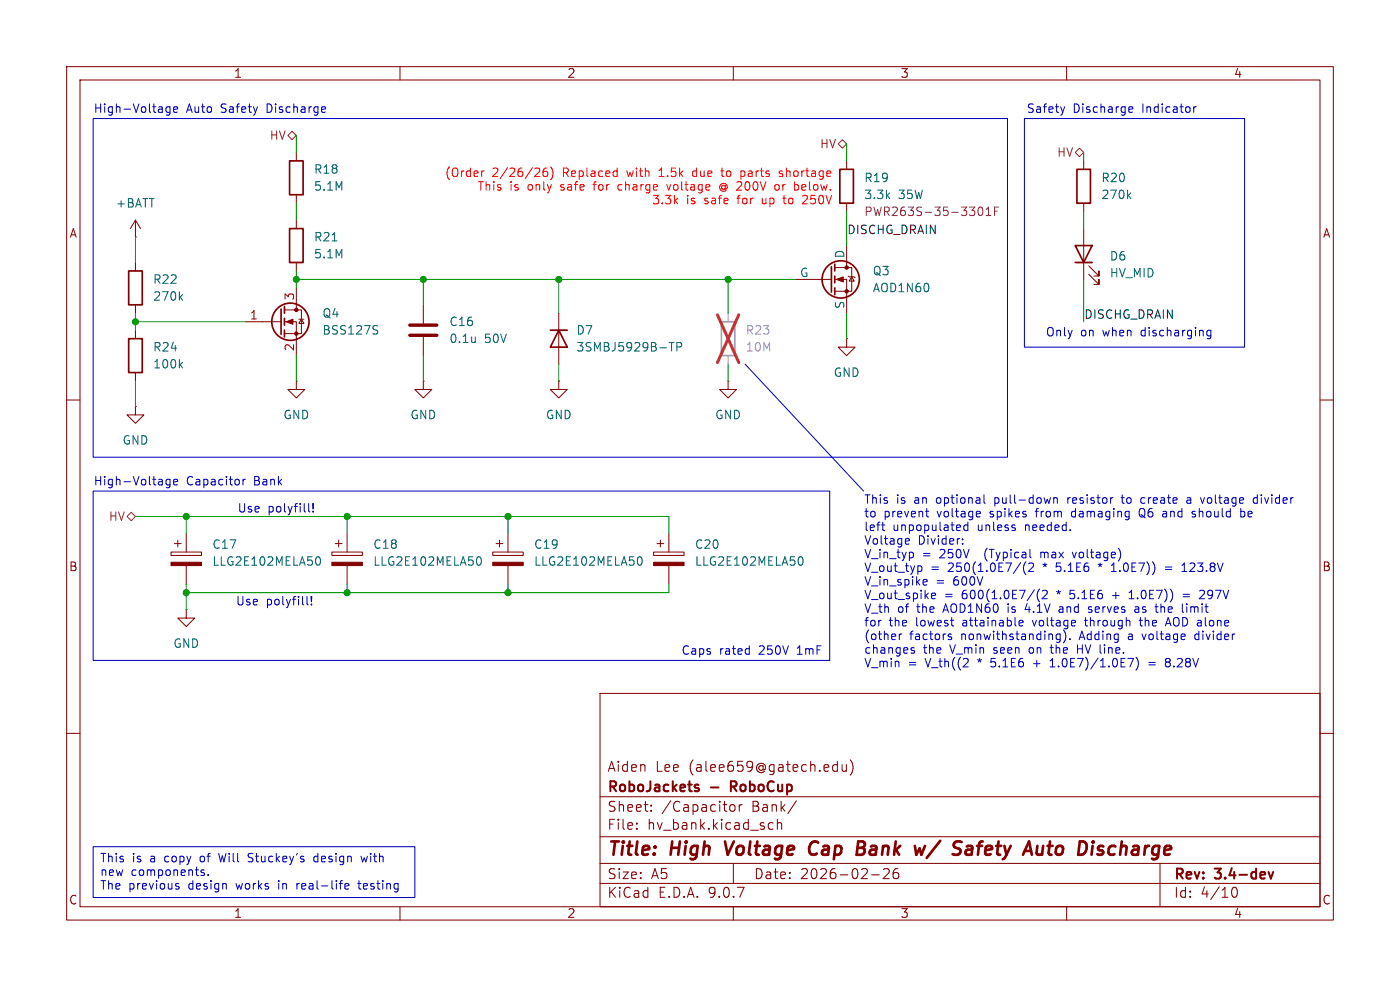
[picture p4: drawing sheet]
(kicad_sch
 (version 20250114)
 (generator "eeschema")
 (generator_version "9.0")
 (paper "A5")
 (title_block
  (title "High Voltage Cap Bank w/ Safety Auto Discharge")
  (date "2026-02-26")
  (rev "3.4-dev")
  (company "RoboJackets - RoboCup")
  (comment 1 "Aiden Lee (alee659@gatech.edu)"))
 (lib_symbols
  (symbol "*piman_lib:3SMBJ5929B-TP"
   (pin_numbers (hide yes))
   (pin_names
    (offset 0) (hide yes)) (exclude_from_sim no) (in_bom yes) (on_board yes)
   (property "Reference" "D" (at 0 5.08 0) (effects (font (size 1.27 1.27))))
   (property "Value" "3SMBJ5929B-TP" (at 0 3.175 0) (effects (font (size 1.27 1.27))))
   (property "Footprint" "Diode_SMD:D_SMB" (at 0 1.27 90) (effects (font (size 1.27 1.27)) (hide yes)))
   (property "Datasheet" "https://www.mccsemi.com/pdf/Products/3SMBJ5917B_3SMBJ5956B(SMB).pdf" (at 0 -2.54 0) (effects (font (size 1.27 1.27)) (hide yes)))
   (property "Description" "Zener Diode 15 V 3 W ±5% Surface Mount DO-214AA (SMB)" (at 0 0 0) (effects (font (size 1.27 1.27)) (hide yes)))
   (property "Manufacturer P/N" "3SMBJ5929B-TP" (at 0 0 0) (effects (font (size 1.27 1.27)) (hide yes)))
   (property "Vendor P/N" "3SMBJ5929BTPMSCT-ND" (at 0 0 0) (effects (font (size 1.27 1.27)) (hide yes)))
   (symbol "3SMBJ5929B-TP_0_1"
    (polyline (pts (xy -1.27 0) (xy 1.27 0)) (stroke (width 0) (type default)) (fill (type none)))
    (polyline (pts (xy -1.27 -1.27) (xy -1.27 1.27) (xy 1.27 0) (xy -1.27 -1.27)) (stroke (width 0.254) (type default)) (fill (type none)))
    (polyline (pts (xy 1.27 -1.27) (xy 1.27 1.27)) (stroke (width 0.254) (type default)) (fill (type none))))
   (symbol "3SMBJ5929B-TP_1_1"
    (pin passive line (at -3.81 0 0) (length 2.54) (name "A" (effects (font (size 1.27 1.27)))) (number "1" (effects (font (size 1.27 1.27)))))
    (pin passive line (at 3.81 0 180) (length 2.54) (name "K" (effects (font (size 1.27 1.27)))) (number "2" (effects (font (size 1.27 1.27))))))
   (embedded_fonts no))
  (symbol "*piman_lib:AOD1N60"
   (pin_numbers (hide yes))
   (pin_names
    (offset 0)) (exclude_from_sim no) (in_bom yes) (on_board yes)
   (property "Reference" "Q" (at 5.08 1.27 0) (effects (font (size 1.27 1.27)) (justify left)))
   (property "Value" "AOD1N60" (at 5.08 -1.27 0) (effects (font (size 1.27 1.27)) (justify left)))
   (property "Footprint" "Package_TO_SOT_SMD:TO-252-2" (at 5.08 2.54 0) (effects (font (size 1.27 1.27)) (hide yes)))
   (property "Datasheet" "https://aosmd.com/res/data_sheets/AOD1N60.pdf" (at 0 -12.7 0) (effects (font (size 1.27 1.27)) (hide yes)))
   (property "Description" "N-Channel 600 V 1.3A (Tc) 45W (Tc) Surface Mount TO-252 (DPAK)" (at 0 0 0) (effects (font (size 1.27 1.27)) (hide yes)))
   (symbol "AOD1N60_0_1"
    (polyline (pts (xy 0.254 1.905) (xy 0.254 -1.905)) (stroke (width 0.254) (type default)) (fill (type none)))
    (polyline (pts (xy 0.254 0) (xy -2.54 0)) (stroke (width 0) (type default)) (fill (type none)))
    (polyline (pts (xy 0.762 2.286) (xy 0.762 1.27)) (stroke (width 0.254) (type default)) (fill (type none)))
    (polyline (pts (xy 0.762 0.508) (xy 0.762 -0.508)) (stroke (width 0.254) (type default)) (fill (type none)))
    (polyline (pts (xy 0.762 -1.27) (xy 0.762 -2.286)) (stroke (width 0.254) (type default)) (fill (type none)))
    (polyline (pts (xy 0.762 -1.778) (xy 3.302 -1.778) (xy 3.302 1.778) (xy 0.762 1.778)) (stroke (width 0) (type default)) (fill (type none)))
    (polyline (pts (xy 1.016 0) (xy 2.032 0.381) (xy 2.032 -0.381) (xy 1.016 0)) (stroke (width 0) (type default)) (fill (type outline)))
    (circle (center 1.651 0) (radius 2.794) (stroke (width 0.254) (type default)) (fill (type none)))
    (polyline (pts (xy 2.54 2.54) (xy 2.54 1.778)) (stroke (width 0) (type default)) (fill (type none)))
    (circle (center 2.54 1.778) (radius 0.254) (stroke (width 0) (type default)) (fill (type outline)))
    (circle (center 2.54 -1.778) (radius 0.254) (stroke (width 0) (type default)) (fill (type outline)))
    (polyline (pts (xy 2.54 -2.54) (xy 2.54 0) (xy 0.762 0)) (stroke (width 0) (type default)) (fill (type none)))
    (polyline (pts (xy 2.794 0.508) (xy 2.921 0.381) (xy 3.683 0.381) (xy 3.81 0.254)) (stroke (width 0) (type default)) (fill (type none)))
    (polyline (pts (xy 3.302 0.381) (xy 2.921 -0.254) (xy 3.683 -0.254) (xy 3.302 0.381)) (stroke (width 0) (type default)) (fill (type none))))
   (symbol "AOD1N60_1_1"
    (pin input line (at -5.08 0 0) (length 2.54) (name "G" (effects (font (size 1.27 1.27)))) (number "1" (effects (font (size 1.27 1.27)))))
    (pin passive line (at 2.54 5.08 270) (length 2.54) (name "D" (effects (font (size 1.27 1.27)))) (number "2" (effects (font (size 1.27 1.27)))))
    (pin passive line (at 2.54 -5.08 90) (length 2.54) (name "S" (effects (font (size 1.27 1.27)))) (number "3" (effects (font (size 1.27 1.27))))))
   (embedded_fonts no))
  (symbol "Device:C"
   (pin_numbers (hide yes))
   (pin_names
    (offset 0.254)) (exclude_from_sim no) (in_bom yes) (on_board yes)
   (property "Reference" "C" (at 0.635 2.54 0) (effects (font (size 1.27 1.27)) (justify left)))
   (property "Value" "C" (at 0.635 -2.54 0) (effects (font (size 1.27 1.27)) (justify left)))
   (property "Footprint" "" (at 0.9652 -3.81 0) (effects (font (size 1.27 1.27)) (hide yes)))
   (property "Datasheet" "~" (at 0 0 0) (effects (font (size 1.27 1.27)) (hide yes)))
   (property "Description" "Unpolarized capacitor" (at 0 0 0) (effects (font (size 1.27 1.27)) (hide yes)))
   (symbol "C_0_1"
    (polyline (pts (xy -2.032 0.762) (xy 2.032 0.762)) (stroke (width 0.508) (type default)) (fill (type none)))
    (polyline (pts (xy -2.032 -0.762) (xy 2.032 -0.762)) (stroke (width 0.508) (type default)) (fill (type none))))
   (symbol "C_1_1"
    (pin passive line (at 0 3.81 270) (length 2.794) (name "~" (effects (font (size 1.27 1.27)))) (number "1" (effects (font (size 1.27 1.27)))))
    (pin passive line (at 0 -3.81 90) (length 2.794) (name "~" (effects (font (size 1.27 1.27)))) (number "2" (effects (font (size 1.27 1.27))))))
   (embedded_fonts no))
  (symbol "Device:C_Polarized"
   (pin_numbers (hide yes))
   (pin_names
    (offset 0.254)) (exclude_from_sim no) (in_bom yes) (on_board yes)
   (property "Reference" "C" (at 0.635 2.54 0) (effects (font (size 1.27 1.27)) (justify left)))
   (property "Value" "C_Polarized" (at 0.635 -2.54 0) (effects (font (size 1.27 1.27)) (justify left)))
   (property "Footprint" "" (at 0.9652 -3.81 0) (effects (font (size 1.27 1.27)) (hide yes)))
   (property "Datasheet" "~" (at 0 0 0) (effects (font (size 1.27 1.27)) (hide yes)))
   (property "Description" "Polarized capacitor" (at 0 0 0) (effects (font (size 1.27 1.27)) (hide yes)))
   (symbol "C_Polarized_0_1"
    (rectangle (start -2.286 0.508) (end 2.286 1.016) (stroke (width 0) (type default)) (fill (type none)))
    (polyline (pts (xy -1.778 2.286) (xy -0.762 2.286)) (stroke (width 0) (type default)) (fill (type none)))
    (polyline (pts (xy -1.27 2.794) (xy -1.27 1.778)) (stroke (width 0) (type default)) (fill (type none)))
    (rectangle (start 2.286 -0.508) (end -2.286 -1.016) (stroke (width 0) (type default)) (fill (type outline))))
   (symbol "C_Polarized_1_1"
    (pin passive line (at 0 3.81 270) (length 2.794) (name "~" (effects (font (size 1.27 1.27)))) (number "1" (effects (font (size 1.27 1.27)))))
    (pin passive line (at 0 -3.81 90) (length 2.794) (name "~" (effects (font (size 1.27 1.27)))) (number "2" (effects (font (size 1.27 1.27))))))
   (embedded_fonts no))
  (symbol "Device:LED"
   (pin_numbers (hide yes))
   (pin_names
    (offset 1.016) (hide yes)) (exclude_from_sim no) (in_bom yes) (on_board yes)
   (property "Reference" "D" (at 0 2.54 0) (effects (font (size 1.27 1.27))))
   (property "Value" "LED" (at 0 -2.54 0) (effects (font (size 1.27 1.27))))
   (property "Footprint" "" (at 0 0 0) (effects (font (size 1.27 1.27)) (hide yes)))
   (property "Datasheet" "~" (at 0 0 0) (effects (font (size 1.27 1.27)) (hide yes)))
   (property "Description" "Light emitting diode" (at 0 0 0) (effects (font (size 1.27 1.27)) (hide yes)))
   (property "Sim.Pins" "1=K 2=A" (at 0 0 0) (effects (font (size 1.27 1.27)) (hide yes)))
   (symbol "LED_0_1"
    (polyline (pts (xy -3.048 -0.762) (xy -4.572 -2.286) (xy -3.81 -2.286) (xy -4.572 -2.286) (xy -4.572 -1.524)) (stroke (width 0) (type default)) (fill (type none)))
    (polyline (pts (xy -1.778 -0.762) (xy -3.302 -2.286) (xy -2.54 -2.286) (xy -3.302 -2.286) (xy -3.302 -1.524)) (stroke (width 0) (type default)) (fill (type none)))
    (polyline (pts (xy -1.27 0) (xy 1.27 0)) (stroke (width 0) (type default)) (fill (type none)))
    (polyline (pts (xy -1.27 -1.27) (xy -1.27 1.27)) (stroke (width 0.254) (type default)) (fill (type none)))
    (polyline (pts (xy 1.27 -1.27) (xy 1.27 1.27) (xy -1.27 0) (xy 1.27 -1.27)) (stroke (width 0.254) (type default)) (fill (type none))))
   (symbol "LED_1_1"
    (pin passive line (at -3.81 0 0) (length 2.54) (name "K" (effects (font (size 1.27 1.27)))) (number "1" (effects (font (size 1.27 1.27)))))
    (pin passive line (at 3.81 0 180) (length 2.54) (name "A" (effects (font (size 1.27 1.27)))) (number "2" (effects (font (size 1.27 1.27))))))
   (embedded_fonts no))
  (symbol "Device:R"
   (pin_numbers (hide yes))
   (pin_names
    (offset 0)) (exclude_from_sim no) (in_bom yes) (on_board yes)
   (property "Reference" "R" (at 2.032 0 90) (effects (font (size 1.27 1.27))))
   (property "Value" "R" (at 0 0 90) (effects (font (size 1.27 1.27))))
   (property "Footprint" "" (at -1.778 0 90) (effects (font (size 1.27 1.27)) (hide yes)))
   (property "Datasheet" "~" (at 0 0 0) (effects (font (size 1.27 1.27)) (hide yes)))
   (property "Description" "Resistor" (at 0 0 0) (effects (font (size 1.27 1.27)) (hide yes)))
   (symbol "R_0_1"
    (rectangle (start -1.016 -2.54) (end 1.016 2.54) (stroke (width 0.254) (type default)) (fill (type none))))
   (symbol "R_1_1"
    (pin passive line (at 0 3.81 270) (length 1.27) (name "~" (effects (font (size 1.27 1.27)))) (number "1" (effects (font (size 1.27 1.27)))))
    (pin passive line (at 0 -3.81 90) (length 1.27) (name "~" (effects (font (size 1.27 1.27)))) (number "2" (effects (font (size 1.27 1.27))))))
   (embedded_fonts no))
  (symbol "Transistor_FET:BSS127S"
   (pin_names
    (offset 0) (hide yes)) (exclude_from_sim no) (in_bom yes) (on_board yes)
   (property "Reference" "Q" (at 5.08 1.905 0) (effects (font (size 1.27 1.27)) (justify left)))
   (property "Value" "BSS127S" (at 5.08 0 0) (effects (font (size 1.27 1.27)) (justify left)))
   (property "Footprint" "Package_TO_SOT_SMD:SOT-23" (at 5.08 -1.905 0) (effects (font (size 1.27 1.27)
    (italic yes)) (justify left) (hide yes)))
   (property "Datasheet" "http://www.diodes.com/assets/Datasheets/BSS127.pdf" (at 5.08 -3.81 0) (effects (font (size 1.27 1.27)) (justify left) (hide yes)))
   (property "Description" "0.07A Id, 600V Vds, N-Channel MOSFET, SOT-23" (at 0 0 0) (effects (font (size 1.27 1.27)) (hide yes)))
   (symbol "BSS127S_0_1"
    (polyline (pts (xy 0.254 1.905) (xy 0.254 -1.905)) (stroke (width 0.254) (type default)) (fill (type none)))
    (polyline (pts (xy 0.254 0) (xy -2.54 0)) (stroke (width 0) (type default)) (fill (type none)))
    (polyline (pts (xy 0.762 2.286) (xy 0.762 1.27)) (stroke (width 0.254) (type default)) (fill (type none)))
    (polyline (pts (xy 0.762 0.508) (xy 0.762 -0.508)) (stroke (width 0.254) (type default)) (fill (type none)))
    (polyline (pts (xy 0.762 -1.27) (xy 0.762 -2.286)) (stroke (width 0.254) (type default)) (fill (type none)))
    (polyline (pts (xy 0.762 -1.778) (xy 3.302 -1.778) (xy 3.302 1.778) (xy 0.762 1.778)) (stroke (width 0) (type default)) (fill (type none)))
    (polyline (pts (xy 1.016 0) (xy 2.032 0.381) (xy 2.032 -0.381) (xy 1.016 0)) (stroke (width 0) (type default)) (fill (type outline)))
    (circle (center 1.651 0) (radius 2.794) (stroke (width 0.254) (type default)) (fill (type none)))
    (polyline (pts (xy 2.54 2.54) (xy 2.54 1.778)) (stroke (width 0) (type default)) (fill (type none)))
    (circle (center 2.54 1.778) (radius 0.254) (stroke (width 0) (type default)) (fill (type outline)))
    (circle (center 2.54 -1.778) (radius 0.254) (stroke (width 0) (type default)) (fill (type outline)))
    (polyline (pts (xy 2.54 -2.54) (xy 2.54 0) (xy 0.762 0)) (stroke (width 0) (type default)) (fill (type none)))
    (polyline (pts (xy 2.921 0.381) (xy 3.683 0.381)) (stroke (width 0) (type default)) (fill (type none)))
    (polyline (pts (xy 3.302 0.381) (xy 2.921 -0.254) (xy 3.683 -0.254) (xy 3.302 0.381)) (stroke (width 0) (type default)) (fill (type none))))
   (symbol "BSS127S_1_1"
    (pin input line (at -5.08 0 0) (length 2.54) (name "G" (effects (font (size 1.27 1.27)))) (number "1" (effects (font (size 1.27 1.27)))))
    (pin passive line (at 2.54 5.08 270) (length 2.54) (name "D" (effects (font (size 1.27 1.27)))) (number "3" (effects (font (size 1.27 1.27)))))
    (pin passive line (at 2.54 -5.08 90) (length 2.54) (name "S" (effects (font (size 1.27 1.27)))) (number "2" (effects (font (size 1.27 1.27))))))
   (embedded_fonts no))
  (symbol "power:+BATT"
   (power)
   (pin_numbers (hide yes))
   (pin_names
    (offset 0) (hide yes)) (exclude_from_sim no) (in_bom yes) (on_board yes)
   (property "Reference" "#PWR" (at 0 -3.81 0) (effects (font (size 1.27 1.27)) (hide yes)))
   (property "Value" "+BATT" (at 0 3.556 0) (effects (font (size 1.27 1.27))))
   (property "Footprint" "" (at 0 0 0) (effects (font (size 1.27 1.27)) (hide yes)))
   (property "Datasheet" "" (at 0 0 0) (effects (font (size 1.27 1.27)) (hide yes)))
   (property "Description" "Power symbol creates a global label with name \"+BATT\"" (at 0 0 0) (effects (font (size 1.27 1.27)) (hide yes)))
   (symbol "+BATT_0_1"
    (polyline (pts (xy -0.762 1.27) (xy 0 2.54)) (stroke (width 0) (type default)) (fill (type none)))
    (polyline (pts (xy 0 2.54) (xy 0.762 1.27)) (stroke (width 0) (type default)) (fill (type none)))
    (polyline (pts (xy 0 0) (xy 0 2.54)) (stroke (width 0) (type default)) (fill (type none))))
   (symbol "+BATT_1_1"
    (pin power_in line (at 0 0 90) (length 0) (name "~" (effects (font (size 1.27 1.27)))) (number "1" (effects (font (size 1.27 1.27))))))
   (embedded_fonts no))
  (symbol "power:GND"
   (power)
   (pin_numbers (hide yes))
   (pin_names
    (offset 0) (hide yes)) (exclude_from_sim no) (in_bom yes) (on_board yes)
   (property "Reference" "#PWR" (at 0 -6.35 0) (effects (font (size 1.27 1.27)) (hide yes)))
   (property "Value" "GND" (at 0 -3.81 0) (effects (font (size 1.27 1.27))))
   (property "Footprint" "" (at 0 0 0) (effects (font (size 1.27 1.27)) (hide yes)))
   (property "Datasheet" "" (at 0 0 0) (effects (font (size 1.27 1.27)) (hide yes)))
   (property "Description" "Power symbol creates a global label with name \"GND\" , ground" (at 0 0 0) (effects (font (size 1.27 1.27)) (hide yes)))
   (symbol "GND_0_1"
    (polyline (pts (xy 0 0) (xy 0 -1.27) (xy 1.27 -1.27) (xy 0 -2.54) (xy -1.27 -1.27) (xy 0 -1.27)) (stroke (width 0) (type default)) (fill (type none))))
   (symbol "GND_1_1"
    (pin power_in line (at 0 0 270) (length 0) (name "~" (effects (font (size 1.27 1.27)))) (number "1" (effects (font (size 1.27 1.27))))))
   (embedded_fonts no)))
 (rectangle
  (start 153.67 17.78)
  (end 186.69 52.07)
  (stroke (width 0) (type default))
  (fill (type none)))
 (rectangle
  (start 13.97 73.66)
  (end 124.46 99.06)
  (stroke (width 0) (type default))
  (fill (type none)))
 (rectangle
  (start 13.97 17.78)
  (end 151.13 68.58)
  (stroke (width 0) (type default))
  (fill (type none)))
 (text "Safety Discharge Indicator"
  (exclude_from_sim no)
  (at 153.924 17.272 0)
  (effects (font (size 1.27 1.27)) (justify left bottom)))
 (text "Only on when discharging"
  (exclude_from_sim no)
  (at 169.418 50.8 0)
  (effects (font (size 1.27 1.27)) (justify bottom)))
 (text "High-Voltage Capacitor Bank"
  (exclude_from_sim no)
  (at 13.97 73.152 0)
  (effects (font (size 1.27 1.27)) (justify left bottom)))
 (text "Use polyfill!"
  (exclude_from_sim no)
  (at 35.306 89.662 0)
  (effects (font (size 1.27 1.27)) (justify left top)))
 (text "Caps rated 250V 1mF"
  (exclude_from_sim no)
  (at 123.444 98.552 0)
  (effects (font (size 1.27 1.27)) (justify right bottom)))
 (text "Use polyfill!"
  (exclude_from_sim no)
  (at 35.56 77.216 0)
  (effects (font (size 1.27 1.27)) (justify left bottom)))
 (text "High-Voltage Auto Safety Discharge"
  (exclude_from_sim no)
  (at 13.97 17.272 0)
  (effects (font (size 1.27 1.27)) (justify left bottom)))
 (text "This is an optional pull-down resistor to create a voltage divider\nto prevent voltage spikes from damaging Q6 and should be\nleft unpopulated unless needed.\nVoltage Divider:\nV_in_typ = 250V  (Typical max voltage)\nV_out_typ = 250(1.0E7/(2 * 5.1E6 * 1.0E7)) = 123.8V\nV_in_spike = 600V\nV_out_spike = 600(1.0E7/(2 * 5.1E6 + 1.0E7)) = 297V\nV_th of the AOD1N60 is 4.1V and serves as the limit\nfor the lowest attainable voltage through the AOD alone\n(other factors nonwithstanding). Adding a voltage divider\nchanges the V_min seen on the HV line.\nV_min = V_th((2 * 5.1E6 + 1.0E7)/1.0E7) = 8.28V"
  (exclude_from_sim no)
  (at 129.54 74.422 0)
  (effects (font (size 1.27 1.27)) (justify left top)))
 (text_box "This is a copy of Will Stuckey's design with new components.\nThe previous design works in real-life testing"
  (exclude_from_sim no)
  (at 13.97 127 0)
  (size 48.26 7.62)
  (margins 0.9525 0.9525 0.9525 0.9525)
  (stroke (width 0) (type solid))
  (fill (type none))
  (effects (font (size 1.27 1.27)) (justify left top)))
 (junction
  (at 63.5 41.91)
  (diameter 0)
  (color 0 0 0 0))
 (junction
  (at 76.2 77.47)
  (diameter 0)
  (color 0 0 0 0))
 (junction
  (at 52.07 77.47)
  (diameter 0)
  (color 0 0 0 0))
 (junction
  (at 27.94 77.47)
  (diameter 0)
  (color 0 0 0 0))
 (junction
  (at 83.82 41.91)
  (diameter 0)
  (color 0 0 0 0))
 (junction
  (at 44.45 41.91)
  (diameter 0)
  (color 0 0 0 0))
 (junction
  (at 20.32 48.26)
  (diameter 0)
  (color 0 0 0 0))
 (junction
  (at 109.22 41.91)
  (diameter 0)
  (color 0 0 0 0))
 (junction
  (at 52.07 88.9)
  (diameter 0)
  (color 0 0 0 0))
 (junction
  (at 27.94 88.9)
  (diameter 0)
  (color 0 0 0 0))
 (junction
  (at 76.2 88.9)
  (diameter 0)
  (color 0 0 0 0))
 (wire
  (pts (xy 63.5 41.91) (xy 63.5 45.72))
  (stroke (width 0) (type default)))
 (wire
  (pts (xy 44.45 40.64) (xy 44.45 41.91))
  (stroke (width 0) (type default)))
 (wire
  (pts (xy 63.5 53.34) (xy 63.5 57.15))
  (stroke (width 0) (type default)))
 (wire
  (pts (xy 27.94 88.9) (xy 52.07 88.9))
  (stroke (width 0) (type default)))
 (wire
  (pts (xy 76.2 88.9) (xy 100.33 88.9))
  (stroke (width 0) (type default)))
 (wire
  (pts (xy 162.56 24.13) (xy 162.56 22.86))
  (stroke (width 0) (type default)))
 (wire
  (pts (xy 76.2 77.47) (xy 76.2 80.01))
  (stroke (width 0) (type default)))
 (wire
  (pts (xy 20.32 48.26) (xy 20.32 49.53))
  (stroke (width 0) (type default)))
 (wire
  (pts (xy 44.45 53.34) (xy 44.45 57.15))
  (stroke (width 0) (type default)))
 (wire
  (pts (xy 127 21.59) (xy 127 24.13))
  (stroke (width 0) (type default)))
 (wire
  (pts (xy 52.07 88.9) (xy 52.07 87.63))
  (stroke (width 0) (type default)))
 (wire
  (pts (xy 27.94 88.9) (xy 27.94 87.63))
  (stroke (width 0) (type default)))
 (wire
  (pts (xy 162.56 31.75) (xy 162.56 34.29))
  (stroke (width 0) (type default)))
 (wire
  (pts (xy 100.33 88.9) (xy 100.33 87.63))
  (stroke (width 0) (type default)))
 (wire
  (pts (xy 44.45 30.48) (xy 44.45 33.02))
  (stroke (width 0) (type default)))
 (wire
  (pts (xy 52.07 77.47) (xy 76.2 77.47))
  (stroke (width 0) (type default)))
 (wire
  (pts (xy 109.22 41.91) (xy 119.38 41.91))
  (stroke (width 0) (type default)))
 (polyline
  (pts (xy 111.76 54.61) (xy 129.54 73.66))
  (stroke (width 0) (type default)))
 (wire
  (pts (xy 109.22 41.91) (xy 109.22 46.99))
  (stroke (width 0) (type default)))
 (wire
  (pts (xy 20.32 35.56) (xy 20.32 39.37))
  (stroke (width 0) (type default)))
 (wire
  (pts (xy 127 46.99) (xy 127 50.8))
  (stroke (width 0) (type default)))
 (wire
  (pts (xy 44.45 41.91) (xy 44.45 43.18))
  (stroke (width 0) (type default)))
 (wire
  (pts (xy 127 31.75) (xy 127 36.83))
  (stroke (width 0) (type default)))
 (wire
  (pts (xy 83.82 41.91) (xy 83.82 46.99))
  (stroke (width 0) (type default)))
 (wire
  (pts (xy 63.5 41.91) (xy 83.82 41.91))
  (stroke (width 0) (type default)))
 (wire
  (pts (xy 20.32 48.26) (xy 36.83 48.26))
  (stroke (width 0) (type default)))
 (wire
  (pts (xy 20.32 46.99) (xy 20.32 48.26))
  (stroke (width 0) (type default)))
 (wire
  (pts (xy 44.45 41.91) (xy 63.5 41.91))
  (stroke (width 0) (type default)))
 (wire
  (pts (xy 44.45 20.32) (xy 44.45 22.86))
  (stroke (width 0) (type default)))
 (wire
  (pts (xy 76.2 87.63) (xy 76.2 88.9))
  (stroke (width 0) (type default)))
 (wire
  (pts (xy 20.32 57.15) (xy 20.32 60.96))
  (stroke (width 0) (type default)))
 (wire
  (pts (xy 27.94 88.9) (xy 27.94 91.44))
  (stroke (width 0) (type default)))
 (wire
  (pts (xy 20.32 77.47) (xy 27.94 77.47))
  (stroke (width 0) (type default)))
 (wire
  (pts (xy 27.94 77.47) (xy 27.94 80.01))
  (stroke (width 0) (type default)))
 (wire
  (pts (xy 52.07 77.47) (xy 52.07 80.01))
  (stroke (width 0) (type default)))
 (wire
  (pts (xy 76.2 77.47) (xy 100.33 77.47))
  (stroke (width 0) (type default)))
 (wire
  (pts (xy 162.56 41.91) (xy 162.56 48.26))
  (stroke (width 0) (type default)))
 (wire
  (pts (xy 100.33 77.47) (xy 100.33 80.01))
  (stroke (width 0) (type default)))
 (wire
  (pts (xy 27.94 77.47) (xy 52.07 77.47))
  (stroke (width 0) (type default)))
 (wire
  (pts (xy 109.22 54.61) (xy 109.22 57.15))
  (stroke (width 0) (type default)))
 (wire
  (pts (xy 83.82 41.91) (xy 109.22 41.91))
  (stroke (width 0) (type default)))
 (wire
  (pts (xy 83.82 54.61) (xy 83.82 57.15))
  (stroke (width 0) (type default)))
 (wire
  (pts (xy 52.07 88.9) (xy 76.2 88.9))
  (stroke (width 0) (type default)))
 (label "DISCHG_DRAIN"
  (at 127 35.56 0)
  (effects (font (size 1.27 1.27)) (justify left bottom)))
 (label "DISCHG_DRAIN"
  (at 162.56 48.26 0)
  (effects (font (size 1.27 1.27)) (justify left bottom)))
 (hierarchical_label "HV"
  (shape bidirectional)
  (at 162.56 22.86 180)
  (effects (font (size 1.27 1.27)) (justify right)))
 (hierarchical_label "HV"
  (shape bidirectional)
  (at 20.32 77.47 180)
  (effects (font (size 1.27 1.27)) (justify right)))
 (hierarchical_label "HV"
  (shape bidirectional)
  (at 127 21.59 180)
  (effects (font (size 1.27 1.27)) (justify right)))
 (hierarchical_label "HV"
  (shape bidirectional)
  (at 44.45 20.32 180)
  (effects (font (size 1.27 1.27)) (justify right)))
 (symbol
  (lib_id "Device:R")
  (at 109.22 50.8 0)
  (unit 1)
  (exclude_from_sim no)
  (in_bom yes)
  (on_board yes)
  (dnp yes)
  (fields_autoplaced yes)
  (property "Reference" "R23" (at 111.76 49.5299 0) (effects (font (size 1.27 1.27)) (justify left)))
  (property "Value" "10M" (at 111.76 52.0699 0) (effects (font (size 1.27 1.27)) (justify left)))
  (property "Footprint" "Resistor_SMD:R_0603_1608Metric" (at 107.442 50.8 90) (effects (font (size 1.27 1.27)) (hide yes)))
  (property "Datasheet" "~" (at 109.22 50.8 0) (effects (font (size 1.27 1.27)) (hide yes)))
  (property "Description" "Resistor" (at 109.22 50.8 0) (effects (font (size 1.27 1.27)) (hide yes)))
  (pin "1")
  (pin "2"))
 (symbol
  (lib_id "Device:R")
  (at 127 27.94 0)
  (unit 1)
  (exclude_from_sim no)
  (in_bom yes)
  (on_board yes)
  (dnp no)
  (property "Reference" "R19" (at 129.54 26.6699 0) (effects (font (size 1.27 1.27)) (justify left)))
  (property "Value" "3.3k 35W" (at 129.54 29.2099 0) (effects (font (size 1.27 1.27)) (justify left)))
  (property "Footprint" "*piman_footprints:RES_PWR263S-35-3301F" (at 125.222 27.94 90) (effects (font (size 1.27 1.27)) (hide yes)))
  (property "Datasheet" "https://www.bourns.com/docs/Product-Datasheets/PWR263S-35.pdf" (at 127 27.94 0) (effects (font (size 1.27 1.27)) (hide yes)))
  (property "Description" "3.3 kOhms ±1% 35W Chip Resistor TO-263-3, D2PAK (2 Leads + Tab), TO-263AB Automotive AEC-Q200, Current Sense, Pulse Withstanding Thick Film" (at 127 27.94 0) (effects (font (size 1.27 1.27)) (hide yes)))
  (property "Manufacturer P/N" "PWR263S-35-3301F" (at 129.54 31.75 0) (effects (font (size 1.27 1.27)) (justify left)))
  (property "Vendor P/N" "PWR263S-35-3301F-ND" (at 127 27.94 0) (effects (font (size 1.27 1.27)) (hide yes)))
  (pin "1")
  (pin "2"))
 (symbol
  (lib_id "Device:C_Polarized")
  (at 52.07 83.82 0)
  (unit 1)
  (exclude_from_sim no)
  (in_bom yes)
  (on_board yes)
  (dnp no)
  (fields_autoplaced yes)
  (property "Reference" "C18" (at 55.88 81.6609 0) (effects (font (size 1.27 1.27)) (justify left)))
  (property "Value" "LLG2E102MELA50" (at 55.88 84.2009 0) (effects (font (size 1.27 1.27)) (justify left)))
  (property "Footprint" "*piman_footprints:CP_A50_NCH" (at 53.0352 87.63 0) (effects (font (size 1.27 1.27)) (hide yes)))
  (property "Datasheet" "~" (at 52.07 83.82 0) (effects (font (size 1.27 1.27)) (hide yes)))
  (property "Description" "Polarized capacitor" (at 52.07 83.82 0) (effects (font (size 1.27 1.27)) (hide yes)))
  (pin "1")
  (pin "2"))
 (symbol
  (lib_id "Device:R")
  (at 44.45 36.83 0)
  (unit 1)
  (exclude_from_sim no)
  (in_bom yes)
  (on_board yes)
  (dnp no)
  (fields_autoplaced yes)
  (property "Reference" "R21" (at 46.99 35.5599 0) (effects (font (size 1.27 1.27)) (justify left)))
  (property "Value" "5.1M" (at 46.99 38.0999 0) (effects (font (size 1.27 1.27)) (justify left)))
  (property "Footprint" "Resistor_SMD:R_0603_1608Metric" (at 42.672 36.83 90) (effects (font (size 1.27 1.27)) (hide yes)))
  (property "Datasheet" "~" (at 44.45 36.83 0) (effects (font (size 1.27 1.27)) (hide yes)))
  (property "Description" "Resistor" (at 44.45 36.83 0) (effects (font (size 1.27 1.27)) (hide yes)))
  (pin "1")
  (pin "2"))
 (symbol
  (lib_id "Device:C_Polarized")
  (at 76.2 83.82 0)
  (unit 1)
  (exclude_from_sim no)
  (in_bom yes)
  (on_board yes)
  (dnp no)
  (fields_autoplaced yes)
  (property "Reference" "C19" (at 80.01 81.6609 0) (effects (font (size 1.27 1.27)) (justify left)))
  (property "Value" "LLG2E102MELA50" (at 80.01 84.2009 0) (effects (font (size 1.27 1.27)) (justify left)))
  (property "Footprint" "*piman_footprints:CP_A50_NCH" (at 77.1652 87.63 0) (effects (font (size 1.27 1.27)) (hide yes)))
  (property "Datasheet" "~" (at 76.2 83.82 0) (effects (font (size 1.27 1.27)) (hide yes)))
  (property "Description" "Polarized capacitor" (at 76.2 83.82 0) (effects (font (size 1.27 1.27)) (hide yes)))
  (pin "1")
  (pin "2"))
 (symbol
  (lib_id "*piman_lib:3SMBJ5929B-TP")
  (at 83.82 50.8 90)
  (unit 1)
  (exclude_from_sim no)
  (in_bom yes)
  (on_board yes)
  (dnp no)
  (fields_autoplaced yes)
  (property "Reference" "D7" (at 86.36 49.5299 90) (effects (font (size 1.27 1.27)) (justify right)))
  (property "Value" "3SMBJ5929B-TP" (at 86.36 52.0699 90) (effects (font (size 1.27 1.27)) (justify right)))
  (property "Footprint" "Diode_SMD:D_SMB" (at 82.55 50.8 90) (effects (font (size 1.27 1.27)) (hide yes)))
  (property "Datasheet" "https://www.mccsemi.com/pdf/Products/3SMBJ5917B_3SMBJ5956B(SMB).pdf" (at 86.36 50.8 0) (effects (font (size 1.27 1.27)) (hide yes)))
  (property "Description" "Zener Diode 15 V 3 W ±5% Surface Mount DO-214AA (SMB)" (at 83.82 50.8 0) (effects (font (size 1.27 1.27)) (hide yes)))
  (property "Manufacturer P/N" "3SMBJ5929B-TP" (at 83.82 50.8 0) (effects (font (size 1.27 1.27)) (hide yes)))
  (property "Vendor P/N" "3SMBJ5929BTPMSCT-ND" (at 83.82 50.8 0) (effects (font (size 1.27 1.27)) (hide yes)))
  (pin "2")
  (pin "1"))
 (symbol
  (lib_id "power:GND")
  (at 127 50.8 0)
  (unit 1)
  (exclude_from_sim no)
  (in_bom yes)
  (on_board yes)
  (dnp no)
  (fields_autoplaced yes)
  (property "Reference" "#PWR035" (at 127 57.15 0) (effects (font (size 1.27 1.27)) (hide yes)))
  (property "Value" "GND" (at 127 55.88 0) (effects (font (size 1.27 1.27))))
  (property "Footprint" "" (at 127 50.8 0) (effects (font (size 1.27 1.27)) (hide yes)))
  (property "Datasheet" "" (at 127 50.8 0) (effects (font (size 1.27 1.27)) (hide yes)))
  (property "Description" "Power symbol creates a global label with name \"GND\" , ground" (at 127 50.8 0) (effects (font (size 1.27 1.27)) (hide yes)))
  (pin "1"))
 (symbol
  (lib_id "Device:C_Polarized")
  (at 100.33 83.82 0)
  (unit 1)
  (exclude_from_sim no)
  (in_bom yes)
  (on_board yes)
  (dnp no)
  (fields_autoplaced yes)
  (property "Reference" "C20" (at 104.14 81.6609 0) (effects (font (size 1.27 1.27)) (justify left)))
  (property "Value" "LLG2E102MELA50" (at 104.14 84.2009 0) (effects (font (size 1.27 1.27)) (justify left)))
  (property "Footprint" "*piman_footprints:CP_A50_NCH" (at 101.2952 87.63 0) (effects (font (size 1.27 1.27)) (hide yes)))
  (property "Datasheet" "~" (at 100.33 83.82 0) (effects (font (size 1.27 1.27)) (hide yes)))
  (property "Description" "Polarized capacitor" (at 100.33 83.82 0) (effects (font (size 1.27 1.27)) (hide yes)))
  (pin "1")
  (pin "2"))
 (symbol
  (lib_id "Device:R")
  (at 162.56 27.94 0)
  (unit 1)
  (exclude_from_sim no)
  (in_bom yes)
  (on_board yes)
  (dnp no)
  (fields_autoplaced yes)
  (property "Reference" "R20" (at 165.1 26.6699 0) (effects (font (size 1.27 1.27)) (justify left)))
  (property "Value" "270k" (at 165.1 29.2099 0) (effects (font (size 1.27 1.27)) (justify left)))
  (property "Footprint" "Resistor_SMD:R_0603_1608Metric" (at 160.782 27.94 90) (effects (font (size 1.27 1.27)) (hide yes)))
  (property "Datasheet" "~" (at 162.56 27.94 0) (effects (font (size 1.27 1.27)) (hide yes)))
  (property "Description" "Resistor" (at 162.56 27.94 0) (effects (font (size 1.27 1.27)) (hide yes)))
  (pin "1")
  (pin "2"))
 (symbol
  (lib_id "power:GND")
  (at 109.22 57.15 0)
  (unit 1)
  (exclude_from_sim no)
  (in_bom yes)
  (on_board yes)
  (dnp no)
  (fields_autoplaced yes)
  (property "Reference" "#PWR039" (at 109.22 63.5 0) (effects (font (size 1.27 1.27)) (hide yes)))
  (property "Value" "GND" (at 109.22 62.23 0) (effects (font (size 1.27 1.27))))
  (property "Footprint" "" (at 109.22 57.15 0) (effects (font (size 1.27 1.27)) (hide yes)))
  (property "Datasheet" "" (at 109.22 57.15 0) (effects (font (size 1.27 1.27)) (hide yes)))
  (property "Description" "Power symbol creates a global label with name \"GND\" , ground" (at 109.22 57.15 0) (effects (font (size 1.27 1.27)) (hide yes)))
  (pin "1"))
 (symbol
  (lib_id "Device:C_Polarized")
  (at 27.94 83.82 0)
  (unit 1)
  (exclude_from_sim no)
  (in_bom yes)
  (on_board yes)
  (dnp no)
  (fields_autoplaced yes)
  (property "Reference" "C17" (at 31.75 81.6609 0) (effects (font (size 1.27 1.27)) (justify left)))
  (property "Value" "LLG2E102MELA50" (at 31.75 84.2009 0) (effects (font (size 1.27 1.27)) (justify left)))
  (property "Footprint" "*piman_footprints:CP_A50_NCH" (at 28.9052 87.63 0) (effects (font (size 1.27 1.27)) (hide yes)))
  (property "Datasheet" "~" (at 27.94 83.82 0) (effects (font (size 1.27 1.27)) (hide yes)))
  (property "Description" "Polarized capacitor" (at 27.94 83.82 0) (effects (font (size 1.27 1.27)) (hide yes)))
  (pin "1")
  (pin "2"))
 (symbol
  (lib_id "power:GND")
  (at 63.5 57.15 0)
  (unit 1)
  (exclude_from_sim no)
  (in_bom yes)
  (on_board yes)
  (dnp no)
  (fields_autoplaced yes)
  (property "Reference" "#PWR037" (at 63.5 63.5 0) (effects (font (size 1.27 1.27)) (hide yes)))
  (property "Value" "GND" (at 63.5 62.23 0) (effects (font (size 1.27 1.27))))
  (property "Footprint" "" (at 63.5 57.15 0) (effects (font (size 1.27 1.27)) (hide yes)))
  (property "Datasheet" "" (at 63.5 57.15 0) (effects (font (size 1.27 1.27)) (hide yes)))
  (property "Description" "Power symbol creates a global label with name \"GND\" , ground" (at 63.5 57.15 0) (effects (font (size 1.27 1.27)) (hide yes)))
  (pin "1"))
 (symbol
  (lib_id "Transistor_FET:BSS127S")
  (at 41.91 48.26 0)
  (unit 1)
  (exclude_from_sim no)
  (in_bom yes)
  (on_board yes)
  (dnp no)
  (fields_autoplaced yes)
  (property "Reference" "Q4" (at 48.26 46.9899 0) (effects (font (size 1.27 1.27)) (justify left)))
  (property "Value" "BSS127S" (at 48.26 49.5299 0) (effects (font (size 1.27 1.27)) (justify left)))
  (property "Footprint" "Package_TO_SOT_SMD:SOT-23" (at 46.99 50.165 0) (effects (font (size 1.27 1.27)
    (italic yes)) (justify left) (hide yes)))
  (property "Datasheet" "http://www.diodes.com/assets/Datasheets/BSS127.pdf" (at 46.99 52.07 0) (effects (font (size 1.27 1.27)) (justify left) (hide yes)))
  (property "Description" "0.07A Id, 600V Vds, N-Channel MOSFET, SOT-23" (at 41.91 48.26 0) (effects (font (size 1.27 1.27)) (hide yes)))
  (property "Manufacturer P/N" "BSS127S" (at 41.91 48.26 0) (effects (font (size 1.27 1.27)) (hide yes)))
  (property "Vendor P/N" "BSS127S-7DICT-ND" (at 41.91 48.26 0) (effects (font (size 1.27 1.27)) (hide yes)))
  (pin "1")
  (pin "3")
  (pin "2"))
 (symbol
  (lib_id "Device:R")
  (at 20.32 53.34 0)
  (unit 1)
  (exclude_from_sim no)
  (in_bom yes)
  (on_board yes)
  (dnp no)
  (fields_autoplaced yes)
  (property "Reference" "R24" (at 22.86 52.0699 0) (effects (font (size 1.27 1.27)) (justify left)))
  (property "Value" "100k" (at 22.86 54.6099 0) (effects (font (size 1.27 1.27)) (justify left)))
  (property "Footprint" "Resistor_SMD:R_0603_1608Metric" (at 18.542 53.34 90) (effects (font (size 1.27 1.27)) (hide yes)))
  (property "Datasheet" "~" (at 20.32 53.34 0) (effects (font (size 1.27 1.27)) (hide yes)))
  (property "Description" "Resistor" (at 20.32 53.34 0) (effects (font (size 1.27 1.27)) (hide yes)))
  (pin "1")
  (pin "2"))
 (symbol
  (lib_id "Device:C")
  (at 63.5 49.53 0)
  (unit 1)
  (exclude_from_sim no)
  (in_bom yes)
  (on_board yes)
  (dnp no)
  (fields_autoplaced yes)
  (property "Reference" "C16" (at 67.31 48.2599 0) (effects (font (size 1.27 1.27)) (justify left)))
  (property "Value" "0.1u 50V" (at 67.31 50.7999 0) (effects (font (size 1.27 1.27)) (justify left)))
  (property "Footprint" "Capacitor_SMD:C_0603_1608Metric" (at 64.4652 53.34 0) (effects (font (size 1.27 1.27)) (hide yes)))
  (property "Datasheet" "~" (at 63.5 49.53 0) (effects (font (size 1.27 1.27)) (hide yes)))
  (property "Description" "Unpolarized capacitor" (at 63.5 49.53 0) (effects (font (size 1.27 1.27)) (hide yes)))
  (pin "1")
  (pin "2"))
 (symbol
  (lib_id "Device:R")
  (at 20.32 43.18 0)
  (unit 1)
  (exclude_from_sim no)
  (in_bom yes)
  (on_board yes)
  (dnp no)
  (fields_autoplaced yes)
  (property "Reference" "R22" (at 22.86 41.9099 0) (effects (font (size 1.27 1.27)) (justify left)))
  (property "Value" "270k" (at 22.86 44.4499 0) (effects (font (size 1.27 1.27)) (justify left)))
  (property "Footprint" "Resistor_SMD:R_0603_1608Metric" (at 18.542 43.18 90) (effects (font (size 1.27 1.27)) (hide yes)))
  (property "Datasheet" "~" (at 20.32 43.18 0) (effects (font (size 1.27 1.27)) (hide yes)))
  (property "Description" "Resistor" (at 20.32 43.18 0) (effects (font (size 1.27 1.27)) (hide yes)))
  (pin "1")
  (pin "2"))
 (symbol
  (lib_id "power:GND")
  (at 20.32 60.96 0)
  (unit 1)
  (exclude_from_sim no)
  (in_bom yes)
  (on_board yes)
  (dnp no)
  (fields_autoplaced yes)
  (property "Reference" "#PWR040" (at 20.32 67.31 0) (effects (font (size 1.27 1.27)) (hide yes)))
  (property "Value" "GND" (at 20.32 66.04 0) (effects (font (size 1.27 1.27))))
  (property "Footprint" "" (at 20.32 60.96 0) (effects (font (size 1.27 1.27)) (hide yes)))
  (property "Datasheet" "" (at 20.32 60.96 0) (effects (font (size 1.27 1.27)) (hide yes)))
  (property "Description" "Power symbol creates a global label with name \"GND\" , ground" (at 20.32 60.96 0) (effects (font (size 1.27 1.27)) (hide yes)))
  (pin "1"))
 (symbol
  (lib_id "power:GND")
  (at 83.82 57.15 0)
  (unit 1)
  (exclude_from_sim no)
  (in_bom yes)
  (on_board yes)
  (dnp no)
  (fields_autoplaced yes)
  (property "Reference" "#PWR038" (at 83.82 63.5 0) (effects (font (size 1.27 1.27)) (hide yes)))
  (property "Value" "GND" (at 83.82 62.23 0) (effects (font (size 1.27 1.27))))
  (property "Footprint" "" (at 83.82 57.15 0) (effects (font (size 1.27 1.27)) (hide yes)))
  (property "Datasheet" "" (at 83.82 57.15 0) (effects (font (size 1.27 1.27)) (hide yes)))
  (property "Description" "Power symbol creates a global label with name \"GND\" , ground" (at 83.82 57.15 0) (effects (font (size 1.27 1.27)) (hide yes)))
  (pin "1"))
 (symbol
  (lib_id "power:GND")
  (at 44.45 57.15 0)
  (unit 1)
  (exclude_from_sim no)
  (in_bom yes)
  (on_board yes)
  (dnp no)
  (fields_autoplaced yes)
  (property "Reference" "#PWR036" (at 44.45 63.5 0) (effects (font (size 1.27 1.27)) (hide yes)))
  (property "Value" "GND" (at 44.45 62.23 0) (effects (font (size 1.27 1.27))))
  (property "Footprint" "" (at 44.45 57.15 0) (effects (font (size 1.27 1.27)) (hide yes)))
  (property "Datasheet" "" (at 44.45 57.15 0) (effects (font (size 1.27 1.27)) (hide yes)))
  (property "Description" "Power symbol creates a global label with name \"GND\" , ground" (at 44.45 57.15 0) (effects (font (size 1.27 1.27)) (hide yes)))
  (pin "1"))
 (symbol
  (lib_id "power:+BATT")
  (at 20.32 35.56 0)
  (unit 1)
  (exclude_from_sim no)
  (in_bom yes)
  (on_board yes)
  (dnp no)
  (fields_autoplaced yes)
  (property "Reference" "#PWR034" (at 20.32 39.37 0) (effects (font (size 1.27 1.27)) (hide yes)))
  (property "Value" "+BATT" (at 20.32 30.48 0) (effects (font (size 1.27 1.27))))
  (property "Footprint" "" (at 20.32 35.56 0) (effects (font (size 1.27 1.27)) (hide yes)))
  (property "Datasheet" "" (at 20.32 35.56 0) (effects (font (size 1.27 1.27)) (hide yes)))
  (property "Description" "Power symbol creates a global label with name \"+BATT\"" (at 20.32 35.56 0) (effects (font (size 1.27 1.27)) (hide yes)))
  (pin "1"))
 (symbol
  (lib_id "power:GND")
  (at 27.94 91.44 0)
  (unit 1)
  (exclude_from_sim no)
  (in_bom yes)
  (on_board yes)
  (dnp no)
  (fields_autoplaced yes)
  (property "Reference" "#PWR041" (at 27.94 97.79 0) (effects (font (size 1.27 1.27)) (hide yes)))
  (property "Value" "GND" (at 27.94 96.52 0) (effects (font (size 1.27 1.27))))
  (property "Footprint" "" (at 27.94 91.44 0) (effects (font (size 1.27 1.27)) (hide yes)))
  (property "Datasheet" "" (at 27.94 91.44 0) (effects (font (size 1.27 1.27)) (hide yes)))
  (property "Description" "Power symbol creates a global label with name \"GND\" , ground" (at 27.94 91.44 0) (effects (font (size 1.27 1.27)) (hide yes)))
  (pin "1"))
 (symbol
  (lib_id "Device:R")
  (at 44.45 26.67 0)
  (unit 1)
  (exclude_from_sim no)
  (in_bom yes)
  (on_board yes)
  (dnp no)
  (fields_autoplaced yes)
  (property "Reference" "R18" (at 46.99 25.3999 0) (effects (font (size 1.27 1.27)) (justify left)))
  (property "Value" "5.1M" (at 46.99 27.9399 0) (effects (font (size 1.27 1.27)) (justify left)))
  (property "Footprint" "Resistor_SMD:R_0603_1608Metric" (at 42.672 26.67 90) (effects (font (size 1.27 1.27)) (hide yes)))
  (property "Datasheet" "~" (at 44.45 26.67 0) (effects (font (size 1.27 1.27)) (hide yes)))
  (property "Description" "Resistor" (at 44.45 26.67 0) (effects (font (size 1.27 1.27)) (hide yes)))
  (pin "1")
  (pin "2"))
 (symbol
  (lib_id "Device:LED")
  (at 162.56 38.1 90)
  (unit 1)
  (exclude_from_sim no)
  (in_bom yes)
  (on_board yes)
  (dnp no)
  (fields_autoplaced yes)
  (property "Reference" "D6" (at 166.37 38.4174 90) (effects (font (size 1.27 1.27)) (justify right)))
  (property "Value" "HV_MID" (at 166.37 40.9574 90) (effects (font (size 1.27 1.27)) (justify right)))
  (property "Footprint" "LED_SMD:LED_0603_1608Metric" (at 162.56 38.1 0) (effects (font (size 1.27 1.27)) (hide yes)))
  (property "Datasheet" "~" (at 162.56 38.1 0) (effects (font (size 1.27 1.27)) (hide yes)))
  (property "Description" "Light emitting diode" (at 162.56 38.1 0) (effects (font (size 1.27 1.27)) (hide yes)))
  (property "Sim.Pins" "1=K 2=A" (at 162.56 38.1 0) (effects (font (size 1.27 1.27)) (hide yes)))
  (pin "2")
  (pin "1"))
 (symbol
  (lib_id "*piman_lib:AOD1N60")
  (at 124.46 41.91 0)
  (unit 1)
  (exclude_from_sim no)
  (in_bom yes)
  (on_board yes)
  (dnp no)
  (fields_autoplaced yes)
  (property "Reference" "Q3" (at 130.81 40.6399 0) (effects (font (size 1.27 1.27)) (justify left)))
  (property "Value" "AOD1N60" (at 130.81 43.1799 0) (effects (font (size 1.27 1.27)) (justify left)))
  (property "Footprint" "Package_TO_SOT_SMD:TO-252-2" (at 129.54 39.37 0) (effects (font (size 1.27 1.27)) (hide yes)))
  (property "Datasheet" "https://aosmd.com/res/data_sheets/AOD1N60.pdf" (at 124.46 54.61 0) (effects (font (size 1.27 1.27)) (hide yes)))
  (property "Description" "N-Channel 600 V 1.3A (Tc) 45W (Tc) Surface Mount TO-252 (DPAK)" (at 124.46 41.91 0) (effects (font (size 1.27 1.27)) (hide yes)))
  (property "Manufacturer P/N" "AOD1N60" (at 124.46 41.91 0) (effects (font (size 1.27 1.27)) (hide yes)))
  (property "Vendor P/N" "785-1179-1-ND" (at 124.46 41.91 0) (effects (font (size 1.27 1.27)) (hide yes)))
  (pin "1")
  (pin "2")
  (pin "3")))
